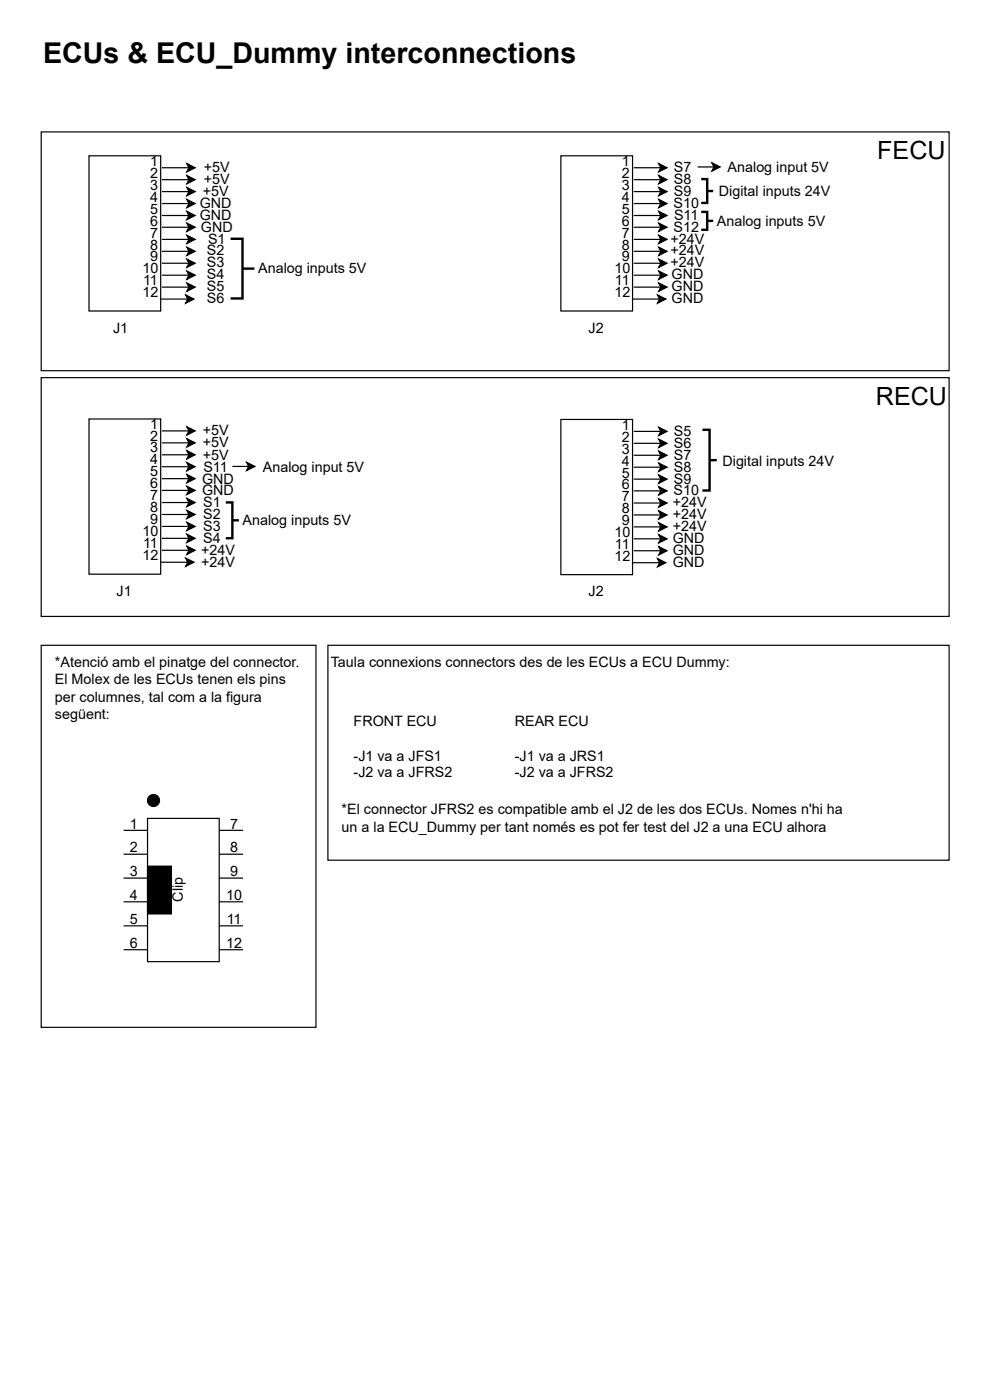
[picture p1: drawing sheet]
<svg xmlns="http://www.w3.org/2000/svg" width="210mm" height="298mm" viewBox="0 0 210 298" stroke-linecap="round" stroke-linejoin="round" font-family="sans-serif">
<path d="M69.7 137.3h132v45.7h-132z" fill="none" stroke="#000" stroke-width=".25"/>
<path d="M8.8 137.3h58.4v81.2h-58.4z" fill="#fff"/>
<path d="M8.8 137.3h58.4v81.2h-58.4z" fill="none" stroke="#000" stroke-width=".25"/>
<path d="M8.8 80.3h192.9v50.8h-192.9z" fill="#fff"/>
<path d="M8.8 80.3h192.9v50.8h-192.9z" fill="none" stroke="#000" stroke-width=".25"/>
<path d="M8.8 28.1h192.9v50.7h-192.9z" fill="#fff"/>
<path d="M8.8 28.1h192.9v50.7h-192.9z" fill="none" stroke="#000" stroke-width=".25"/>
<path d="M18.9 33.1h15.3v33h-15.3z" fill="#fff"/>
<g fill="none" stroke="#000" stroke-width=".25">
<path d="M18.9 33.1h15.3v33h-15.3zM34.4 38.2h5.8M34.4 35.7h5.8M39.7 39.9l1.8 .9-1.8 .8 .5-.8zM39.7 37.3l1.8 .9-1.8 .9 .5-.9zM39.7 34.8l1.8 .9-1.8 .9 .5-.9zM34.4 40.8h5.8M34.4 43.3h5.8M34.4 45.8h5.8M34.4 48.3h5.8M34.4 50.9h5.8M34.4 53.5h5.8"/>
<path d="M34.4 56h5.8M34.4 58.5h5.8M39.7 42.4l1.8 .9-1.8 .9 .5-.9zM39.7 44.9l1.8 .9-1.8 .9 .5-.9zM39.7 47.4l1.8 .9-1.8 .9 .5-.9zM39.7 50l1.8 .9-1.8 .9 .5-.9zM39.7 52.6l1.8 .9-1.8 .8 .5-.8zM39.7 55.1l1.8 .9-1.8 .9 .5-.9zM39.7 57.6l1.8 .9-1.8 .9 .5-.9zM34.2 63.6h5.7M34.4 61.1h5.8M39.5 62.7l1.7 .9-1.7 .9 .4-.9z"/>
<path d="M39.7 60.2l1.8 .9-1.8 .9 .5-.9z"/>
</g>
<path d="M39.7 37.3l1.8 .9-1.8 .9 .5-.9zM39.7 34.8l1.8 .9-1.8 .9 .5-.9zM39.7 39.9l1.8 .9-1.8 .8 .5-.8zM39.7 42.4l1.8 .9-1.8 .9 .5-.9zM39.7 44.9l1.8 .9-1.8 .9 .5-.9zM39.7 47.4l1.8 .9-1.8 .9 .5-.9zM39.7 50l1.8 .9-1.8 .9 .5-.9zM39.7 52.6l1.8 .9-1.8 .8 .5-.8zM39.7 55.1l1.8 .9-1.8 .9 .5-.9zM39.7 57.6l1.8 .9-1.8 .9 .5-.9zM39.5 62.7l1.7 .9-1.7 .9 .4-.9zM39.7 60.2l1.8 .9-1.8 .9 .5-.9z" fill="#000"/>
<path d="M18.9 89.1h15.3v33h-15.3z" fill="#fff"/>
<g fill="none" stroke="#000" stroke-width=".25">
<path d="M18.9 89.1h15.3v33h-15.3zM34.4 96.7h5.8M34.4 99.3h5.8M34.4 94.2h5.8M34.4 91.7h5.8M39.7 95.8l1.8 .9-1.8 .9 .5-.9zM39.7 98.4l1.8 .9-1.8 .9 .5-.9zM39.7 93.3l1.8 .9-1.8 .9 .5-.9zM39.7 90.8l1.8 .9-1.8 .8 .5-.8zM34.2 119.6h5.7M34.4 101.8h5.8M34.4 104.3h5.8"/>
<path d="M34.4 106.9h5.8M34.4 109.4h5.8M34.4 112h5.8M34.4 114.5h5.8M34.4 117h5.8M39.5 118.7l1.7 .9-1.7 .9 .4-.9zM39.7 100.9l1.8 .9-1.8 .9 .5-.9zM39.7 103.4l1.8 .9-1.8 .9 .5-.9zM39.7 106l1.8 .9-1.8 .9 .5-.9zM39.7 108.5l1.8 .9-1.8 .9 .5-.9zM39.7 111.1l1.8 .9-1.8 .9 .5-.9zM39.7 113.6l1.8 .9-1.8 .9 .5-.9z"/>
<path d="M39.7 116.2l1.8 .8-1.8 .9 .5-.9z"/>
</g>
<path d="M39.7 95.8l1.8 .9-1.8 .9 .5-.9zM39.7 98.4l1.8 .9-1.8 .9 .5-.9zM39.7 93.3l1.8 .9-1.8 .9 .5-.9zM39.7 90.8l1.8 .9-1.8 .8 .5-.8zM39.5 118.7l1.7 .9-1.7 .9 .4-.9zM39.7 100.9l1.8 .9-1.8 .9 .5-.9zM39.7 103.4l1.8 .9-1.8 .9 .5-.9zM39.7 106l1.8 .9-1.8 .9 .5-.9zM39.7 108.5l1.8 .9-1.8 .9 .5-.9zM39.7 111.1l1.8 .9-1.8 .9 .5-.9zM39.7 113.6l1.8 .9-1.8 .9 .5-.9zM39.7 116.2l1.8 .8-1.8 .9 .5-.9z" fill="#000"/>
<path d="M119.2 33.1h15.3v33h-15.3z" fill="#fff"/>
<g fill="none" stroke="#000" stroke-width=".25">
<path d="M119.2 33.1h15.3v33h-15.3zM134.7 38.2h5.8M134.7 35.7h5.8M140 39.9l1.8 .9-1.8 .8 .5-.8zM140 37.3l1.8 .9-1.8 .9 .5-.9zM140 34.8l1.8 .9-1.8 .9 .5-.9zM134.7 40.8h5.8M134.7 43.3h5.8M134.7 45.8h5.8M134.7 48.3h5.8M134.7 50.9h5.8M134.7 53.5h5.8"/>
<path d="M134.7 56h5.8M134.7 58.5h5.8M140 42.4l1.8 .9-1.8 .9 .5-.9zM140 44.9l1.8 .9-1.8 .9 .5-.9zM140 47.4l1.8 .9-1.8 .9 .5-.9zM140 50l1.8 .9-1.8 .9 .5-.9zM140 52.6l1.8 .9-1.8 .8 .5-.8zM140 55.1l1.8 .9-1.8 .9 .5-.9zM140 57.6l1.8 .9-1.8 .9 .5-.9zM134.5 63.6h5.7M134.7 61.1h5.8M139.8 62.7l1.7 .9-1.7 .9 .4-.9z"/>
<path d="M140 60.2l1.8 .9-1.8 .9 .5-.9z"/>
</g>
<path d="M140 37.3l1.8 .9-1.8 .9 .5-.9zM140 34.8l1.8 .9-1.8 .9 .5-.9zM140 39.9l1.8 .9-1.8 .8 .5-.8zM140 42.4l1.8 .9-1.8 .9 .5-.9zM140 44.9l1.8 .9-1.8 .9 .5-.9zM140 47.4l1.8 .9-1.8 .9 .5-.9zM140 50l1.8 .9-1.8 .9 .5-.9zM140 52.6l1.8 .9-1.8 .8 .5-.8zM140 55.1l1.8 .9-1.8 .9 .5-.9zM140 57.6l1.8 .9-1.8 .9 .5-.9zM139.8 62.7l1.7 .9-1.7 .9 .4-.9zM140 60.2l1.8 .9-1.8 .9 .5-.9z" fill="#000"/>
<path d="M119.2 89.2h15.3v33h-15.3z" fill="#fff"/>
<g fill="none" stroke="#000" stroke-width=".25">
<path d="M119.2 89.2h15.3v33h-15.3zM134.7 96.8h5.8M134.7 99.4h5.8M134.7 94.3h5.8M134.7 91.8h5.8M140 95.9l1.8 .9-1.8 .9 .5-.9zM140 98.5l1.8 .9-1.8 .9 .5-.9zM140 93.4l1.8 .9-1.8 .9 .5-.9zM140 90.9l1.8 .9-1.8 .8 .5-.8zM134.5 119.7h5.7M134.7 101.9h5.8M134.7 104.4h5.8"/>
<path d="M134.7 107h5.8M134.7 109.5h5.8M134.7 112.1h5.8M134.7 114.6h5.8M134.7 117.1h5.8M139.8 118.8l1.7 .9-1.7 .9 .4-.9zM140 101l1.8 .9-1.8 .9 .5-.9zM140 103.5l1.8 .9-1.8 .9 .5-.9zM140 106.1l1.8 .9-1.8 .9 .5-.9zM140 108.6l1.8 .9-1.8 .9 .5-.9zM140 111.2l1.8 .9-1.8 .9 .5-.9zM140 113.7l1.8 .9-1.8 .9 .5-.9z"/>
<path d="M140 116.3l1.8 .8-1.8 .9 .5-.9z"/>
</g>
<path d="M140 95.9l1.8 .9-1.8 .9 .5-.9zM140 98.5l1.8 .9-1.8 .9 .5-.9zM140 93.4l1.8 .9-1.8 .9 .5-.9zM140 90.9l1.8 .9-1.8 .8 .5-.8zM139.8 118.8l1.7 .9-1.7 .9 .4-.9zM140 101l1.8 .9-1.8 .9 .5-.9zM140 103.5l1.8 .9-1.8 .9 .5-.9zM140 106.1l1.8 .9-1.8 .9 .5-.9zM140 108.6l1.8 .9-1.8 .9 .5-.9zM140 111.2l1.8 .9-1.8 .9 .5-.9zM140 113.7l1.8 .9-1.8 .9 .5-.9zM140 116.3l1.8 .8-1.8 .9 .5-.9z" fill="#000"/>
<path d="M31.4 174.1h15.2v30.4h-15.2z" fill="#fff"/>
<g fill="none" stroke="#000" stroke-width=".25">
<path d="M148.3 35.5h3.5M151.3 34.6l1.8 .9-1.8 .9 .5-.9zM49.4 99.2h3.5M52.4 98.3l1.8 .9-1.8 .9 .5-.9zM26.3 176.6h5.1M31.4 174.1h15.2v30.4h-15.2zM46.6 176.6h5.1M26.3 181.7h5.1M26.3 186.8h5.1M26.3 191.8h5.1M26.3 196.9h5.1M31.4 184.2h5v10.2h-5z"/>
<path d="M46.6 181.7h5.1M46.6 186.8h5.1M46.6 191.8h5.1M46.6 196.9h5.1M26.3 202h5.1M46.6 202h5.1"/>
<circle cx="32.6" cy="170.3" r="1.27"/>
</g>
<g fill="#000">
<path d="M151.3 34.6l1.8 .9-1.8 .9 .5-.9zM52.4 98.3l1.8 .9-1.8 .9 .5-.9zM31.4 184.2h5v10.2h-5z"/>
<circle cx="32.6" cy="170.3" r="1.27"/>
</g>
<path d="M149.1 38.1h1.2v5.1h-1.2M49 50.8h2.5v12.7h-2.5M51.5 57.1h2.6M149.1 45.1h1.2v3.8h-1.2M150.3 40.6h1.3M150.3 47h1.3M149.3 91.4h1.5v12.9h-1.5M150.8 97.9h1.6M48 106.9h1.4v7.6h-1.4M49.4 110.7h1.4" fill="none" stroke="#000" stroke-width=".51"/>
<text font-size="6.1" x="9.1" y="13.5">ECUs &amp; ECU_Dummy interconnections</text>
<g font-size="5.3">
<text x="186.5" y="33.8">FECU</text>
<text x="186.2" y="86.1">RECU</text>
</g>
<g font-size="3">
<text x="31.9" y="35.3">1</text>
<text x="132.2" y="35.3">1</text>
<text x="31.9" y="37.8">2</text>
<text x="31.9" y="40.4">3</text>
<text x="43.1" y="41.6">+5V</text>
<text x="43.3" y="36.6">+5V</text>
<text x="43.3" y="39.1">+5V</text>
<text x="132.2" y="37.8">2</text>
<text x="132.2" y="40.4">3</text>
<text x="143.3" y="36.6">S7</text>
<text x="143.3" y="39.1">S8</text>
<text x="143.3" y="41.6">S9</text>
<text x="152.8" y="41.6">Digital inputs 24V</text>
<text x="154.7" y="36.6">Analog input 5V</text>
<text x="31.9" y="42.9">4</text>
<text x="31.9" y="45.5">5</text>
<text x="31.9" y="48">6</text>
<text x="42.5" y="44.2">GND</text>
<text x="42.5" y="46.7">GND</text>
<text x="132.2" y="42.9">4</text>
<text x="132.2" y="45.5">5</text>
<text x="132.2" y="48">6</text>
<text x="143.2" y="44.2">S10</text>
<text x="143.3" y="46.7">S11</text>
<text x="152.4" y="48">Analog inputs 5V</text>
<text x="31.9" y="50.5">7</text>
<text x="31.9" y="53.1">8</text>
<text x="42.7" y="49.3">GND</text>
<text x="44.2" y="51.8">S1</text>
<text x="132.2" y="50.5">7</text>
<text x="132.2" y="53.1">8</text>
<text x="142.5" y="51.8">+24V</text>
<text x="143.2" y="49.3">S12</text>
<text x="30.3" y="58.2">10</text>
<text x="31.9" y="55.6">9</text>
<text x="44" y="54.3">S2</text>
<text x="44" y="56.9">S3</text>
<text x="44" y="59.4">S4</text>
<text x="54.9" y="58.2">Analog inputs 5V</text>
<text x="130.6" y="58.2">10</text>
<text x="132.2" y="55.6">9</text>
<text x="142.5" y="54.3">+24V</text>
<text x="142.5" y="56.9">+24V</text>
<text x="142.8" y="59.4">GND</text>
<text x="30.3" y="63.2">12</text>
<text x="30.4" y="60.7">11</text>
<text x="44" y="62">S5</text>
<text x="44" y="64.5">S6</text>
<text x="130.6" y="63.2">12</text>
<text x="130.7" y="60.7">11</text>
<text x="142.8" y="62">GND</text>
<text x="142.8" y="64.5">GND</text>
<text x="24" y="70.8">J1</text>
<text x="125.1" y="70.8">J2</text>
<text x="31.9" y="91.2">1</text>
<text x="31.9" y="93.7">2</text>
<text x="43.1" y="92.4">+5V</text>
<text x="43.1" y="95">+5V</text>
<text x="132.2" y="91.4">1</text>
<text x="132.2" y="94">2</text>
<text x="143.3" y="92.7">S5</text>
<text x="143.3" y="95.2">S6</text>
<text x="31.9" y="96.2">3</text>
<text x="31.9" y="98.8">4</text>
<text x="31.9" y="101.3">5</text>
<text x="43.1" y="97.8">+5V</text>
<text x="43.2" y="100.3">S11</text>
<text x="55.9" y="100.3">Analog input 5V</text>
<text x="132.2" y="96.5">3</text>
<text x="132.2" y="99">4</text>
<text x="132.2" y="101.6">5</text>
<text x="143.3" y="97.8">S7</text>
<text x="143.3" y="100.3">S8</text>
<text x="153.6" y="99">Digital inputs 24V</text>
<text x="31.9" y="103.9">6</text>
<text x="31.9" y="106.4">7</text>
<text x="43" y="102.8">GND</text>
<text x="43" y="105.4">GND</text>
<text x="43.2" y="107.9">S1</text>
<text x="132.2" y="104.1">6</text>
<text x="132.2" y="106.7">7</text>
<text x="143" y="107.9">+24V</text>
<text x="143.2" y="105.4">S10</text>
<text x="143.3" y="102.8">S9</text>
<text x="31.9" y="108.9">8</text>
<text x="31.9" y="111.5">9</text>
<text x="43.2" y="110.5">S2</text>
<text x="43.2" y="113">S3</text>
<text x="51.6" y="111.7">Analog inputs 5V</text>
<text x="132.2" y="109.2">8</text>
<text x="132.2" y="111.7">9</text>
<text x="143" y="110.5">+24V</text>
<text x="143" y="113">+24V</text>
<text x="30.3" y="114">10</text>
<text x="30.3" y="119.1">12</text>
<text x="30.4" y="116.6">11</text>
<text x="42.7" y="118.1">+24V</text>
<text x="43.2" y="115.5">S4</text>
<text x="130.6" y="114.3">10</text>
<text x="130.6" y="119.3">12</text>
<text x="130.7" y="116.8">11</text>
<text x="143" y="115.5">GND</text>
<text x="143" y="118.1">GND</text>
<text x="42.7" y="120.6">+24V</text>
<text x="143" y="120.6">GND</text>
<text x="24.8" y="126.7">J1</text>
<text x="125.1" y="126.7">J2</text>
<text x="11.7" y="141.9">*Atenció amb el pinatge del connector.</text>
<text x="70.3" y="141.9">Taula connexions connectors des de les ECUs a ECU Dummy:</text>
<text x="11.7" y="145.5">El Molex de les ECUs tenen els pins</text>
<text x="11.7" y="149.3">per columnes, tal com a la figura</text>
<text x="11.7" y="152.9">següent:</text>
<text x="75.2" y="154.4">FRONT ECU</text>
<text x="109.4" y="154.4">REAR ECU</text>
<text x="75.2" y="161.8">-J1 va a JFS1</text>
<text x="109.4" y="161.8">-J1 va a JRS1</text>
<text x="75.2" y="165.3">-J2 va a JFRS2</text>
<text x="109.4" y="165.3">-J2 va a JFRS2</text>
<text x="72.6" y="173.2">*El connector JFRS2 es compatible amb el J2 de les dos ECUs. Nomes n'hi ha</text>
<text x="27.6" y="176.2">1</text>
<text x="48.9" y="176.2">7</text>
<text x="72.6" y="177">un a la ECU_Dummy per tant només es pot fer test del J2 a una ECU alhora</text>
<text x="27.6" y="181.3">2</text>
<text x="48.9" y="181.3">8</text>
<text x="27.6" y="186.4">3</text>
<text x="27.6" y="191.5">4</text>
<text x="38.9" y="191.8" transform="rotate(-90 38.9 191.8)">Clip</text>
<text x="48.1" y="191.5">10</text>
<text x="48.9" y="186.4">9</text>
<text x="27.6" y="196.5">5</text>
<text x="48.2" y="196.5">11</text>
<text x="27.6" y="201.6">6</text>
<text x="48.1" y="201.6">12</text>
</g>
</svg>
